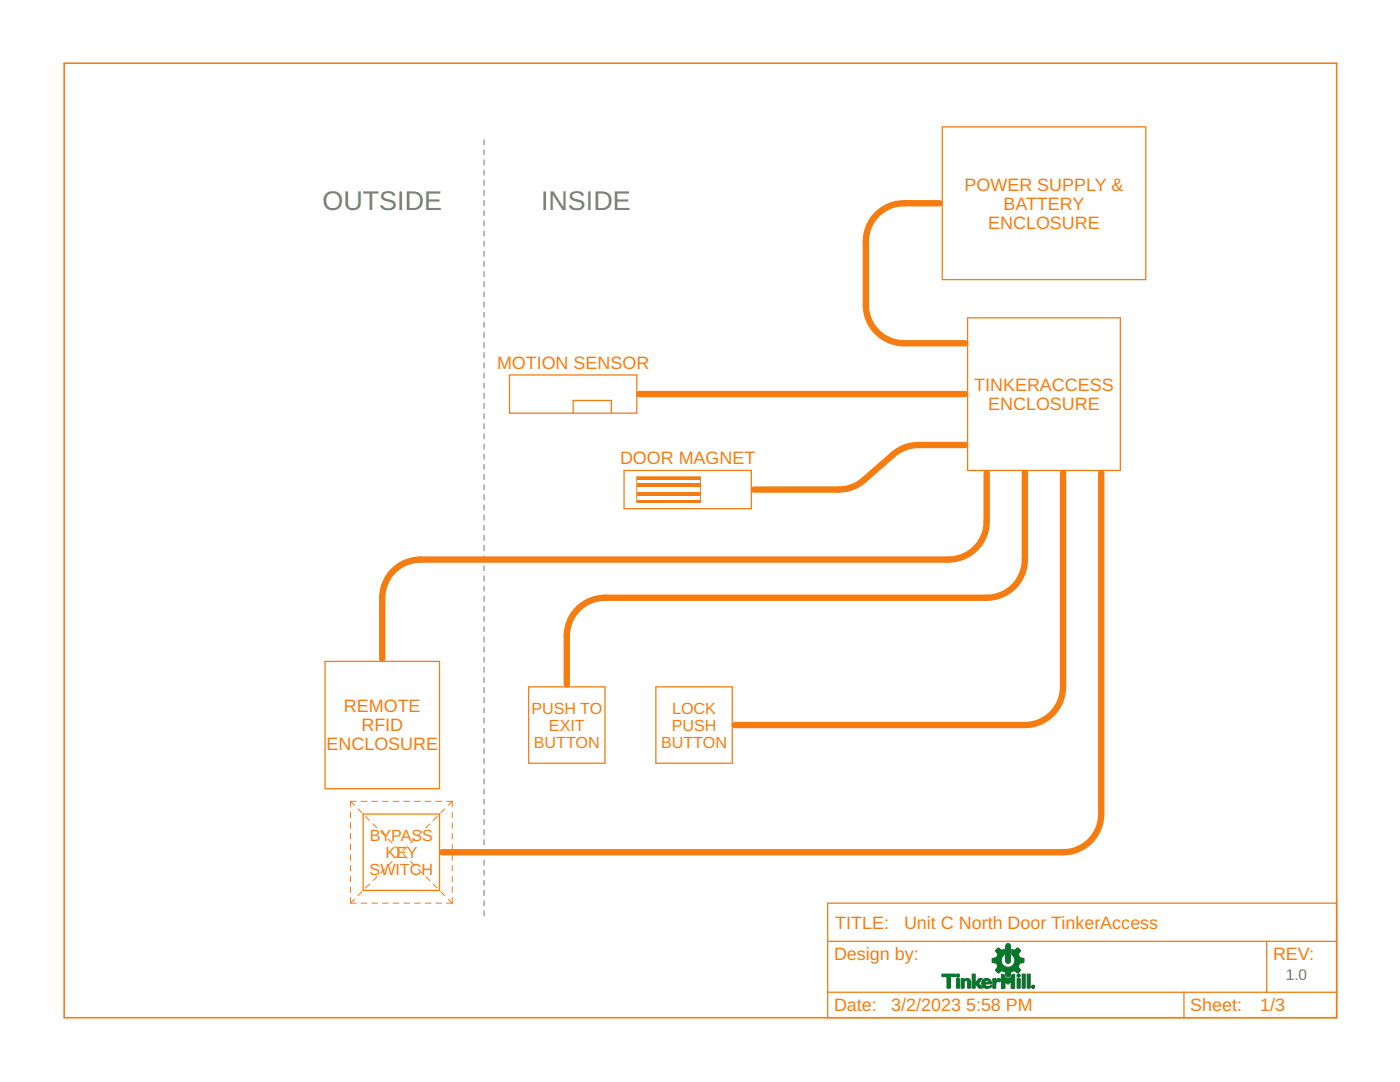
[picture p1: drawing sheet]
<svg xmlns="http://www.w3.org/2000/svg" width="279mm" height="216mm" viewBox="0 0 279 216" stroke-linecap="round" stroke-linejoin="round" font-family="sans-serif">
<g fill="none" stroke="#757575" stroke-width=".2">
<path d="M96.6 27.9v1M96.6 29.9v1M96.6 31.9v1M96.6 33.9v1M96.6 36v1M96.6 38v1M96.6 40v1M96.6 42v1.1M96.6 44v1.1M96.6 46.1v1M96.6 48.1v1M96.6 50.1v1.1"/>
<path d="M96.6 52.2v1M96.6 54.2v1M96.6 56.2v1M96.6 58.2v1M96.6 60.2v1.1M96.6 62.3v1M96.6 64.3v1M96.6 66.3v1.1M96.6 68.3v1.1M96.6 70.4v1M96.6 72.4v1M96.6 74.4v1"/>
<path d="M96.6 76.5v1M96.6 78.5v1M96.6 80.5v1M96.6 82.5v1M96.6 84.5v1.1M96.6 86.6v1M96.6 88.6v1M96.6 90.6v1.1M96.6 92.6v1.1M96.6 94.7v1M96.6 96.7v1M96.6 98.7v1"/>
<path d="M96.6 100.8v1M96.6 102.8v1M96.6 104.8v1M96.6 106.8v1M96.6 108.8v1.1M96.6 110.9v1M96.6 112.9v1M96.6 114.9v1.1M96.6 116.9v1.1M96.6 119v1M96.6 121v1M96.6 123v1"/>
<path d="M96.6 125v1.1M96.6 127.1v1M96.6 129.1v1M96.6 131.1v1M96.6 133.1v1.1M96.6 135.2v1M96.6 137.2v1M96.6 139.2v1M96.6 141.2v1.1M96.6 143.3v1M96.6 145.3v1M96.6 147.3v1"/>
<path d="M96.6 149.3v1.1M96.6 151.4v1M96.6 153.4v1M96.6 155.4v1M96.6 157.4v1.1M96.6 159.5v1M96.6 161.5v1M96.6 163.5v1M96.6 165.5v1.1M96.6 167.6v1M96.6 169.6v1M96.6 171.6v1"/>
<path d="M96.6 173.6v1.1M96.6 175.7v1M96.6 177.7v1M96.6 179.7v1M96.6 181.7v1.1"/>
</g>
<path d="M101.7 74.8h25.4v7.6h-25.4zM193.1 63.4h30.5v30.5h-30.5zM114.4 82.4v-2.5h7.6v2.5M124.5 93.9h25.4v7.6h-25.4zM64.9 132h22.8v25.4h-22.8zM105.5 137.1h15.2v15.2h-15.2z" fill="none" stroke="#f57c10" stroke-width=".25"/>
<path d="M187.5 40.6h-7.1a7.6 7.6 0 0 0-7.6 7.6v12.7a7.6 7.6 0 0 0 7.6 7.6h12.2M127.6 78.6h65M178.3 90.7l-5.9 5.1a7.6 7.6 0 0 1-5 1.9h-16.9" fill="none" stroke="#f57c10" stroke-width="1.3"/>
<path d="M127.1 95.1h12.7v5.1h-12.7z" fill="none" stroke="#f57c10" stroke-width=".2"/>
<g fill="#f57c10">
<path d="M127.1 95.1h12.7v.6h-12.7z" fill-rule="evenodd"/>
<path d="M127.1 99.7h12.7v.5h-12.7z" fill-rule="evenodd"/>
<path d="M127.1 96.4h12.7v.8h-12.7z" fill-rule="evenodd"/>
<path d="M127.1 98.2h12.7v.8h-12.7z" fill-rule="evenodd"/>
</g>
<g fill="#f57c10">
<path d="M127.1 95.1h12.7v.6h-12.7zM127.1 95.1v.6h12.7v-.6z"/>
<path d="M127.1 99.7h12.7v.5h-12.7zM127.1 99.7v.5h12.7v-.5z"/>
<path d="M127.1 96.4h12.7v.8h-12.7zM127.1 96.4v.8h12.7v-.8z"/>
<path d="M127.1 98.2h12.7v.8h-12.7zM127.1 98.2v.8h12.7v-.8z"/>
</g>
<path d="M188 25.3h40.7v30.5h-40.7zM130.9 137.1h15.2v15.2h-15.2zM72.5 162.4h15.2v15.3h-15.2zM165.2 180.2h101.6v22.9h-101.6zM165.2 187.8h101.6M165.2 198h101.6M236.3 198v5.1M252.8 187.8v10.2" fill="none" stroke="#f57c10" stroke-width=".25"/>
<path d="M192.6 88.8h-9.3a7.7 7.7 0 0 0-5 1.9M196.9 94.4v9.6a7.6 7.6 0 0 1-7.6 7.7h-105.4a7.6 7.6 0 0 0-7.6 7.6v12.2M204.5 94.4v17.3a7.6 7.6 0 0 1-7.6 7.6h-76.2a7.6 7.6 0 0 0-7.6 7.6v9.6M212.2 94.4v42.7a7.6 7.6 0 0 1-7.7 7.6h-57.9M219.8 94.4v68a7.6 7.6 0 0 1-7.6 7.7h-124" fill="none" stroke="#f57c10" stroke-width="1.3"/>
<g fill="none" stroke="#f57c10" stroke-width=".2">
<path d="M70 159.9h1.1M70 159.9v1.1M70 159.9l.7 .8M72.1 159.9h1.1M74.2 159.9h1.1M76.3 159.9h1.2M78.5 159.9h1.1M80.6 159.9h1.1M82.7 159.9h1.2M84.9 159.9h1.1M87 159.9h1.1M89.1 159.9h1.2"/>
<path d="M90.3 159.9v1.1M90.3 159.9l-.8 .8M70 162v1.2M70 164.2v1.1M70 166.3v1.1M70 168.4v1.2M70 170.6v1.1M70 172.7v1.1M70 174.8v1.2M70 177v1.1M70 179.1v1.1M70.7 179.4l-.7 .8"/>
<path d="M71.4 161.4l.8 .8M72.2 177.9l-.8 .8M72.9 162.9l.8 .8M73.7 176.4l-.8 .8M74.4 164.4l.8 .8M75.2 174.9l-.8 .8M75.9 165.9l.9 .8M76.8 173.4l-.9 .8M77.4 167.4l.9 .8M78.3 171.9l-.9 .8M79 168.9l.8 .8M79.8 170.4l-.8 .8"/>
<path d="M80.5 170.4l.8 .8M81.3 168.9l-.8 .8M82 171.9l.8 .8M82.8 167.4l-.8 .8M83.5 173.4l.8 .8M84.3 165.9l-.8 .8M85 174.9l.8 .8M85.8 164.4l-.8 .8M86.5 176.4l.7 .8M87.2 162.9l-.7 .8M88 177.9l.8 .8M88.8 161.4l-.8 .8"/>
<path d="M89.5 179.4l.8 .8M90.3 162v1.2M90.3 164.2v1.1M90.3 166.3v1.1M90.3 168.4v1.2M90.3 170.6v1.1M90.3 172.7v1.1M90.3 174.8v1.2M90.3 177v1.1M90.3 179.1v1.1M70 180.2h1.1M72.1 180.2h1.1"/>
<path d="M74.2 180.2h1.1M76.3 180.2h1.2M78.5 180.2h1.1M80.6 180.2h1.1M82.7 180.2h1.2M84.9 180.2h1.1M87 180.2h1.1M89.1 180.2h1.2"/>
</g>
<path d="M12.8 12.6h254v190.5h-254z" fill="none" stroke="#f57c10" stroke-width=".32"/>
<g fill="#007828" stroke="#007828" stroke-width=".2">
<path d="M199.2 189.1l.8 .5 .4-.2v1.1a1.37 1.37 0 0 0-.3 2 1.37 1.37 0 0 0 2.1 .1 1.37 1.37 0 0 0-.3-2.1v-1.1l.5 .2 .7-.5 .6 .6-.5 .7 .3 .7 .9 .2v.8l-.9 .1-.3 .7 .5 .7-.6 .6-.7-.5-.7 .2-.1 .9h-.8l-.2-.9-.6-.2-.8 .5-.5-.6 .5-.7-.3-.7-.9-.1v-.8l.9-.2 .3-.7-.5-.7z" fill-rule="evenodd"/>
<path d="M200.8 188.4l.5-.1 .3 .4v3.1l-.1 .3-.3 .1-.3-.1-.2-.3v-3z" fill-rule="evenodd"/>
<path d="M199.9 194.5h.5l.2 .6h1.1l.3-.6h.5v2.7h-.7v-1.4l-.7 .6-.5-.6v1.4h-.7z" fill-rule="evenodd"/>
<path d="M188 194.4h2.7v.5h-1v2.3h-.7v-2.3h-1z" fill-rule="evenodd"/>
<path d="M190.9 195.3h.6v1.9h-.6z" fill-rule="evenodd"/>
<path d="M191.8 195.3h.6v.2l.6-.3 .5 .2 .2 .4v1.4h-.6l-.1-1.5a.39 .39 0 0 0-.6 .3v1.2h-.6z" fill-rule="evenodd"/>
<path d="M194 194.4h.6v1.8l.8-.9h.6l-.7 .9 .8 1h-.8l-.7-1v1h-.6z" fill-rule="evenodd"/>
<path d="M196.2 195.5l.7-.3v.4l-.2 .1-.2 .3h.4v.3h-.4l.1 .3 .6 .3 .7-.3v.4l-.9 .2-.8-.2-.3-.7z" fill-rule="evenodd"/>
<path d="M196.9 195.2l.7 .4 .3 .7h-1v-.3h.5l-.2-.3-.3-.1z" fill-rule="evenodd"/>
<path d="M198.1 195.3h.6v.5l.4-.5h.4l.2 .1-.1 .5a.47 .47 0 0 0-.5-.1 .47 .47 0 0 0-.3 .4l-.1 1h-.6z" fill-rule="evenodd"/>
<path d="M203 195.3h.6v1.9h-.6z" fill-rule="evenodd"/>
<path d="M204 194.4h.6v2.8h-.6z" fill-rule="evenodd"/>
<path d="M205 194.4h.6v2.8h-.6z" fill-rule="evenodd"/>
<path d="M206.2 196.7l.2 .3z" fill-rule="evenodd"/>
<path d="M206.1 196.7h.1l-.1 .3z" fill-rule="evenodd"/>
<path d="M206.2 196.6l.3 .3-.3 .3 .3-.3z" fill-rule="evenodd"/>
<path d="M206 196.7l.2-.1-.3 .3 .3 .3-.3-.2z" fill-rule="evenodd"/>
<circle cx="191.2" cy="194.7" r=".33"/>
<circle cx="203.3" cy="194.7" r=".33"/>
</g>
<g font-size="5.4" fill="#757575">
<text x="64.4" y="41.8">OUTSIDE</text>
<text x="108" y="41.8">INSIDE</text>
</g>
<g font-size="3.6" fill="#f57c10">
<text x="192.5" y="38">POWER SUPPLY &amp;</text>
<text x="200.3" y="41.8">BATTERY</text>
<text x="197.2" y="45.6">ENCLOSURE</text>
<text x="99.2" y="73.6">MOTION SENSOR</text>
<text x="194.4" y="78">TINKERACCESS</text>
<text x="197.2" y="81.8">ENCLOSURE</text>
<text x="123.7" y="92.6">DOOR MAGNET</text>
<text x="68.6" y="142.1">REMOTE</text>
<text x="65.2" y="149.7">ENCLOSURE</text>
<text x="72.1" y="145.9">RFID</text>
<text x="166.7" y="185.3">TITLE:</text>
<text x="180.4" y="185.3">Unit C North Door TinkerAccess</text>
<text x="166.4" y="191.6">Design by:</text>
<text x="254.1" y="191.6">REV:</text>
<text x="166.4" y="201.8">Date:</text>
<text x="177.9" y="201.8">3/2/2023</text>
<text x="192.8" y="201.8">5:58 PM</text>
<text x="237.6" y="201.8">Sheet:</text>
<text x="251.5" y="201.8">1/3</text>
</g>
<g font-size="3.2" fill="#f57c10">
<text x="106" y="142.4">PUSH TO</text>
<text x="134.1" y="142.4">LOCK</text>
<text x="106.5" y="149.2">BUTTON</text>
<text x="109.6" y="145.8">EXIT</text>
<text x="131.9" y="149.2">BUTTON</text>
<text x="134" y="145.8">PUSH</text>
<text x="73.8" y="167.8">BYPASS</text>
<text x="76.9" y="171.2">KEY</text>
<text x="73.8" y="174.6">SWITCH</text>
</g>
<text font-size="3.1" fill="#757575" x="256.6" y="195.5">1.0</text>
</svg>
